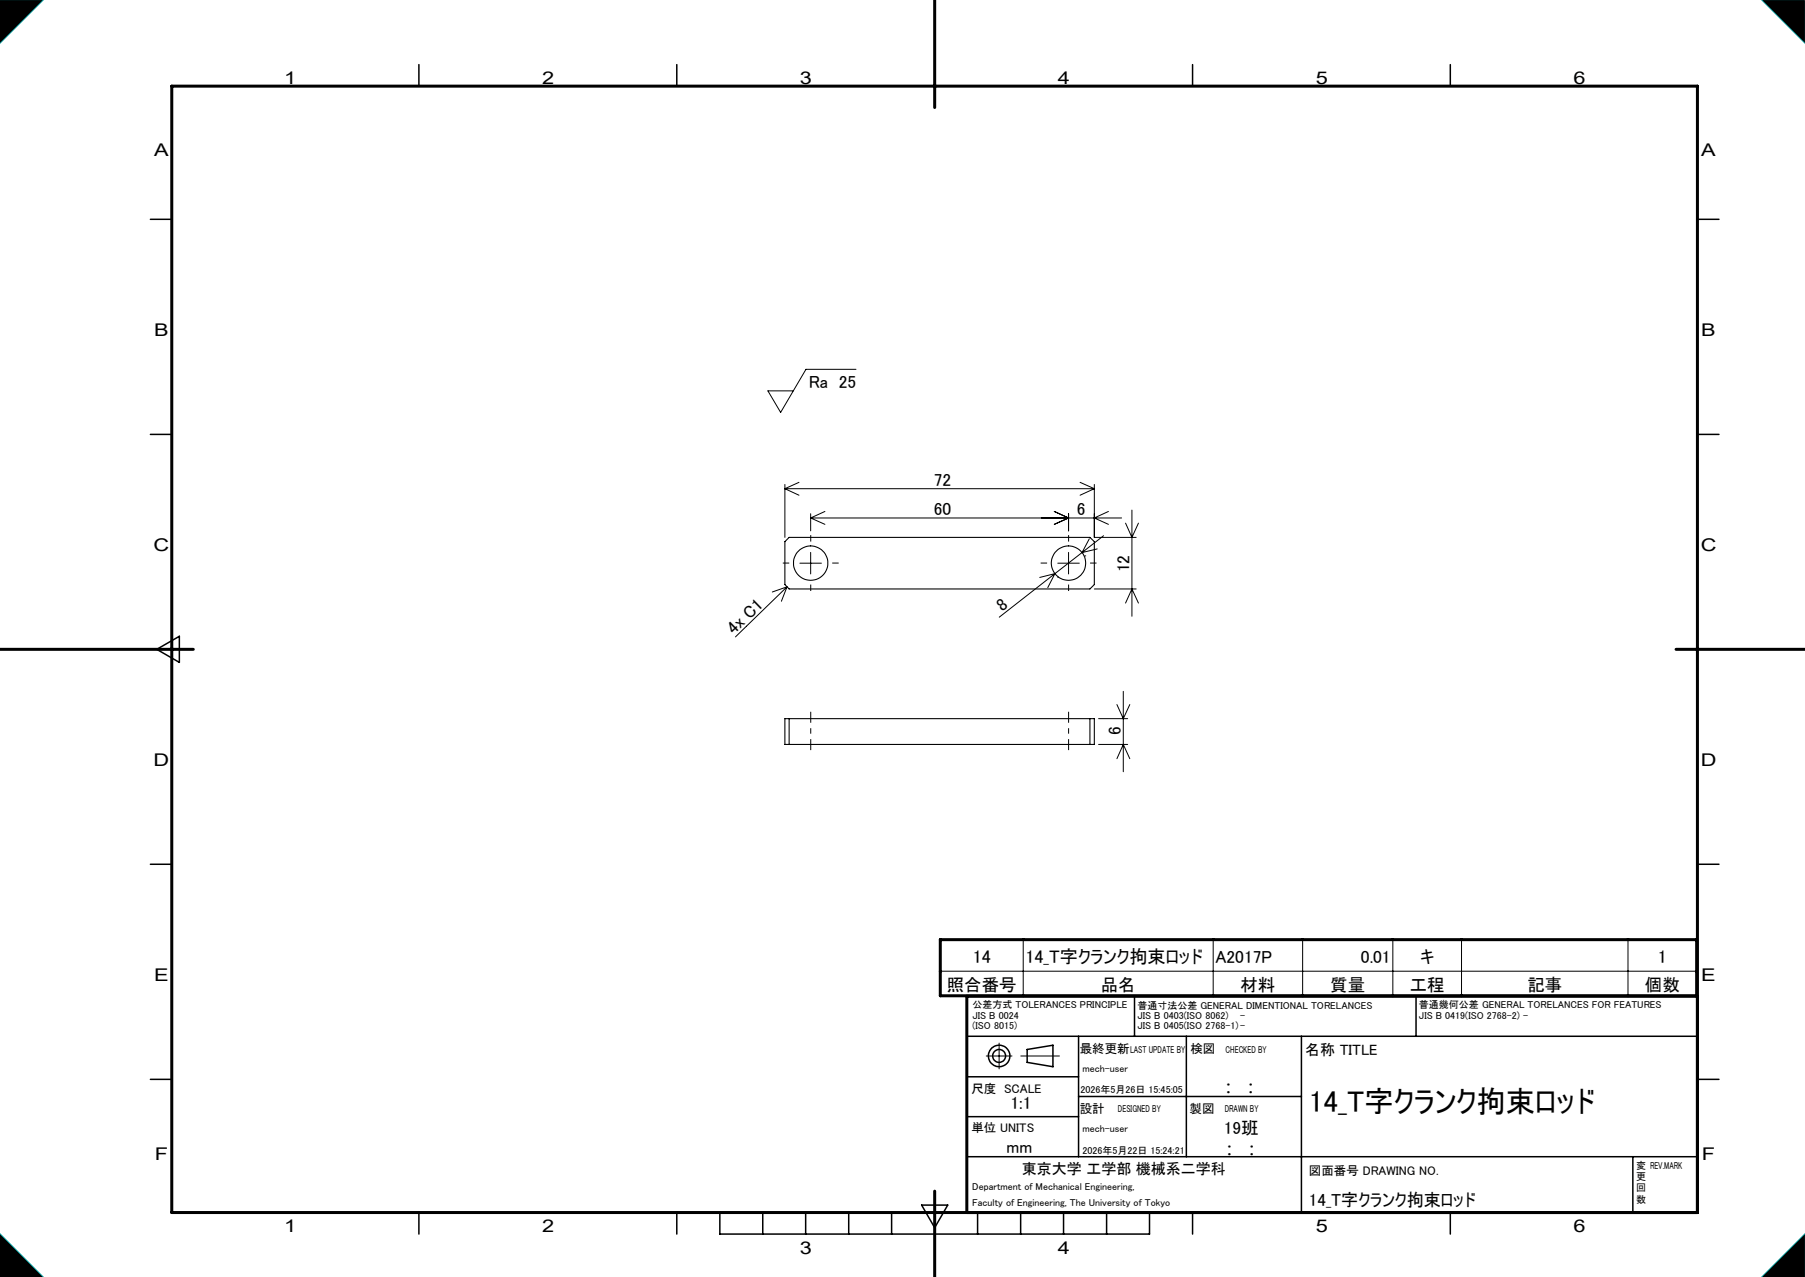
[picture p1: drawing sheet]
<svg xmlns="http://www.w3.org/2000/svg" width="420mm" height="297mm" viewBox="0 0 420 297" stroke-linecap="round" stroke-linejoin="round" font-family="sans-serif">
<g fill="none" stroke="#000" stroke-width=".25">
<path d="M183.6 125h70l1 1v10l-1 1h-70l-1-1v-10zM182.6 167.1h72v6h-72zM183.6 167.1v6M253.6 167.1v6"/>
<circle cx="188.6" cy="131" r="4"/>
<circle cx="248.6" cy="131" r="4"/>
</g>
<g fill="none" stroke="#000" stroke-width=".35">
<path d="M97.5 15v5M157.5 15v5M277.5 15v5M337.5 15v5M35 51h5M395 51h5M35 101h5M395 101h5M36.5 151l5.2-3v6.1zM35 201h5M395 201h5M264 231.7v9.3"/>
<path d="M329.5 231.7v9.3M35 251h5M225 241h170M225 250.4h26M225 259.7h26M245 248.1v-5l-6 1v3l6 1M251 241v28M251 255h51.8M276 241v28M302.8 241v41M395 251h5M225 269h170"/>
<path d="M379.9 269v13M97.5 282v5M157.5 282v5M167.5 282v5h100v-5M177.5 282v5M187.5 282v5M197.5 282v5M207.5 282v5M214.5 280.3h6l-3 5.2zM227.5 282v5M237.5 282v5M247.5 282v5"/>
<path d="M257.5 282v5M277.5 282v5M337.5 282v5"/>
<circle cx="232.5" cy="245.6" r="2.5"/>
<circle cx="232.5" cy="245.6" r="1.5"/>
</g>
<g fill="none" stroke="#000" stroke-width=".23">
<path d="M0 0h10l-10 10zM410 0h10v10zM199.2 85.9h-11.7l-5.9 10-2.9-5h5.9M182.6 112.7v12.3M182.6 113.7h72M182.6 113.7l3.3 1.5M185.9 112.2l-3.3 1.5M188.6 119.5v4M191.9 119l-3.3 1.5M245.3 119l3.3 1.5-3.3 1.5M248.6 119.5v4M251.3 112.2l3.3 1.5"/>
<path d="M254.6 112.7v12.3h9.8M254.6 113.7l-3.3 1.5M257.9 119l-3.3 1.5 3.3 1.5M263.4 118.6v24.7M183.1 136.5l-1.3 3.3M183.1 136.5l-3.4 1.2M183.1 136.5l-12 11.6M186.1 131h5M188.6 120.5h72.4M188.6 128.5v5M188.6 120.5l3.3 1.5M245.5 133.4l-13 10.1"/>
<path d="M245.5 133.4l-1.7 3.3M245.5 133.4l-3.6 .9M246.1 134.2h.1M246.1 131h5M248.6 128.5v5M252.4 129.3h.1M253.5 125.3l-1.7 3.2 3.5-.8M254.6 137h9.8M256.8 124.6l-11.3 8.8M261.9 121.7l1.5 3.3 1.5-3.3M261.9 140.3l1.5-3.3 1.5 3.3M255.6 167.1h6.8"/>
<path d="M255.6 173.1h6.8M259.9 163.9l1.5 3.2 1.5-3.2M259.9 176.5l1.5-3.4 1.5 3.4M261.4 160.8v18.7M238.1 218.5v13.1M282.3 218.5v13.1M303.1 218.5v13.1M324.1 218.5v13.1M340.1 218.5v13.1M378.8 218.5v13.1M218.8 225.9h176M229.5 245.6h6"/>
<path d="M232.5 242.6v6M237.5 245.6h9M0 287l10 10h-10zM410 297l10-10v10z"/>
</g>
<path d="M217.5 0v25M40 20h355v262h-355zM0 151h45M390 151h30M218.8 218.5h176v13.1h-176zM395 231.7h-170v50.3M217.5 277v20" fill="none" stroke="#000" stroke-width=".7"/>
<path d="M0 0h10l-10 10zM410 0h10v10zM0 287l10 10h-10zM410 297l10-10v10z" fill="none" stroke="#0ff" stroke-width=".23"/>
<path d="M0 0v10l10-10zM410 0l10 10v-10zM410 297h10v-10zM0 287v10h10z" fill-rule="evenodd" fill="#000"/>
<path d="M183.6 131h-1.5M188.6 136v1.5M188.6 126v-1.5M193.6 131h1.5M243.6 131h-1.5M248.6 136v1.5M248.6 126v-1.5M253.6 131h1.5" fill="none" stroke="#000" stroke-width=".23" stroke-dasharray="30.5 1.3 1.3 1.3" stroke-linecap="butt"/>
<path d="M188.6 165.5v9M248.6 174.5v-9" fill="none" stroke="#000" stroke-width=".23" stroke-dasharray="30.5 1.3 1.3 1.3" stroke-dashoffset="27.9" stroke-linecap="butt"/>
<text font-size="7" x="304.6" y="258.7">14_T字クランク拘束ロッド</text>
<g font-size="4.2">
<text x="226.3" y="224">14</text>
<text x="238.6" y="224">14_T字クランク拘束ロッド</text>
<text x="385.8" y="224">1</text>
</g>
<g font-size="4.1">
<text x="66.1" y="19.6">1</text>
<text x="126.1" y="19.6">2</text>
<text x="186.1" y="19.6">3</text>
<text x="246.1" y="19.6">4</text>
<text x="306.1" y="19.6">5</text>
<text x="366.1" y="19.6">6</text>
<text x="35.9" y="36.3">A</text>
<text x="395.9" y="36.3">A</text>
<text x="35.9" y="78.1">B</text>
<text x="395.9" y="78.1">B</text>
<text x="188.2" y="90.3">Ra 25</text>
<text x="217.3" y="113.1">72</text>
<text x="217.3" y="119.9">60</text>
<text x="250.6" y="119.9">6</text>
<text x="35.8" y="128.1">C</text>
<text x="395.8" y="128.1">C</text>
<text x="262.8" y="133.1" transform="rotate(-90 262.8 133.1)">12</text>
<text x="233.2" y="142.3" transform="rotate(-38 233.2 142.3)">8</text>
<text x="170.8" y="147.7" transform="rotate(-44 170.8 147.7)">4x C1</text>
<text x="260.8" y="170.9" transform="rotate(-90 260.8 170.9)">6</text>
<text x="35.8" y="178.1">D</text>
<text x="395.8" y="178.1">D</text>
<text x="282.8" y="223.9">A2017P</text>
<text x="316.7" y="223.9">0.01</text>
<text x="330.4" y="223.9">キ</text>
<text x="35.9" y="228.1">E</text>
<text x="220.3" y="230.4">照合番号</text>
<text x="256.1" y="230.4">品名</text>
<text x="288.6" y="230.4">材料</text>
<text x="309.5" y="230.4">質量</text>
<text x="328" y="230.4">工程</text>
<text x="355.4" y="230.4">記事</text>
<text x="382.8" y="230.4">個数</text>
<text x="395.9" y="228.1">E</text>
<text x="285.2" y="254.2">:</text>
<text x="290.4" y="254.2">:</text>
<text x="235.1" y="258">1:1</text>
<text x="284.7" y="263.6">19班</text>
<text x="36" y="269.8">F</text>
<text x="234.2" y="268.3">mm</text>
<text x="285.4" y="268.7">:</text>
<text x="290.6" y="268.7">:</text>
<text x="396" y="269.8">F</text>
<text x="304.6" y="280.5">14_T字クランク拘束ロッド</text>
<text x="66.1" y="286.6">1</text>
<text x="126.1" y="286.6">2</text>
<text x="306.1" y="286.6">5</text>
<text x="366.1" y="286.6">6</text>
<text x="186.1" y="291.6">3</text>
<text x="246.1" y="291.6">4</text>
</g>
<g font-size="3.5">
<text x="303.7" y="245.4">名称 TITLE</text>
<text x="237.7" y="273">東京大学 工学部 機械系二学科</text>
</g>
<g font-size="2.9">
<text x="251.3" y="244.9">最終更新</text>
<text x="277" y="244.9">検図</text>
<text x="226" y="254.1">尺度 SCALE</text>
<text x="226" y="263.2">単位 UNITS</text>
<text x="251.3" y="258.7">設計</text>
<text x="276.8" y="258.8">製図</text>
<text x="304.6" y="273.3">図面番号 DRAWING NO.</text>
</g>
<g font-size="2.3">
<text x="226.3" y="234.5">公差方式 TOLERANCES PRINCIPLE</text>
<text x="226.3" y="236.9">JIS B 0024</text>
<text x="226.3" y="239.3">(ISO 8015)</text>
<text x="264.7" y="234.6">普通寸法公差 GENERAL DIMENTIONAL TORELANCES</text>
<text x="264.7" y="237">JIS B 0403(ISO 8062)</text>
<text x="264.7" y="239.4">JIS B 0405(ISO 2768-1)-</text>
<text x="288.6" y="237">-</text>
<text x="330.2" y="234.5">普通幾何公差 GENERAL TORELANCES FOR FEATURES</text>
<text x="330.2" y="236.9">JIS B 0419(ISO 2768-2) -</text>
<text x="263" y="244.9">LAST UPDATE BY</text>
<text x="285.2" y="244.8">CHECKED BY</text>
<text x="251.9" y="249.4">mech-user</text>
<text x="251.4" y="254.1">2026年5月26日 15:45:05</text>
<text x="251.9" y="263.3">mech-user</text>
<text x="260.1" y="258.7">DESIGNED BY</text>
<text x="285" y="258.7">DRAWN BY</text>
<text x="251.9" y="268.3">2026年5月22日 15:24:21</text>
<text x="380.7" y="274.4">更</text>
<text x="380.7" y="271.8">変 REV.MARK</text>
<text x="226.2" y="280.5">Faculty of Engineering, The University of Tokyo</text>
<text x="226.2" y="276.8">Department of Mechanical Engineering,</text>
<text x="380.7" y="279.7">数</text>
<text x="380.7" y="277.1">回</text>
</g>
</svg>
